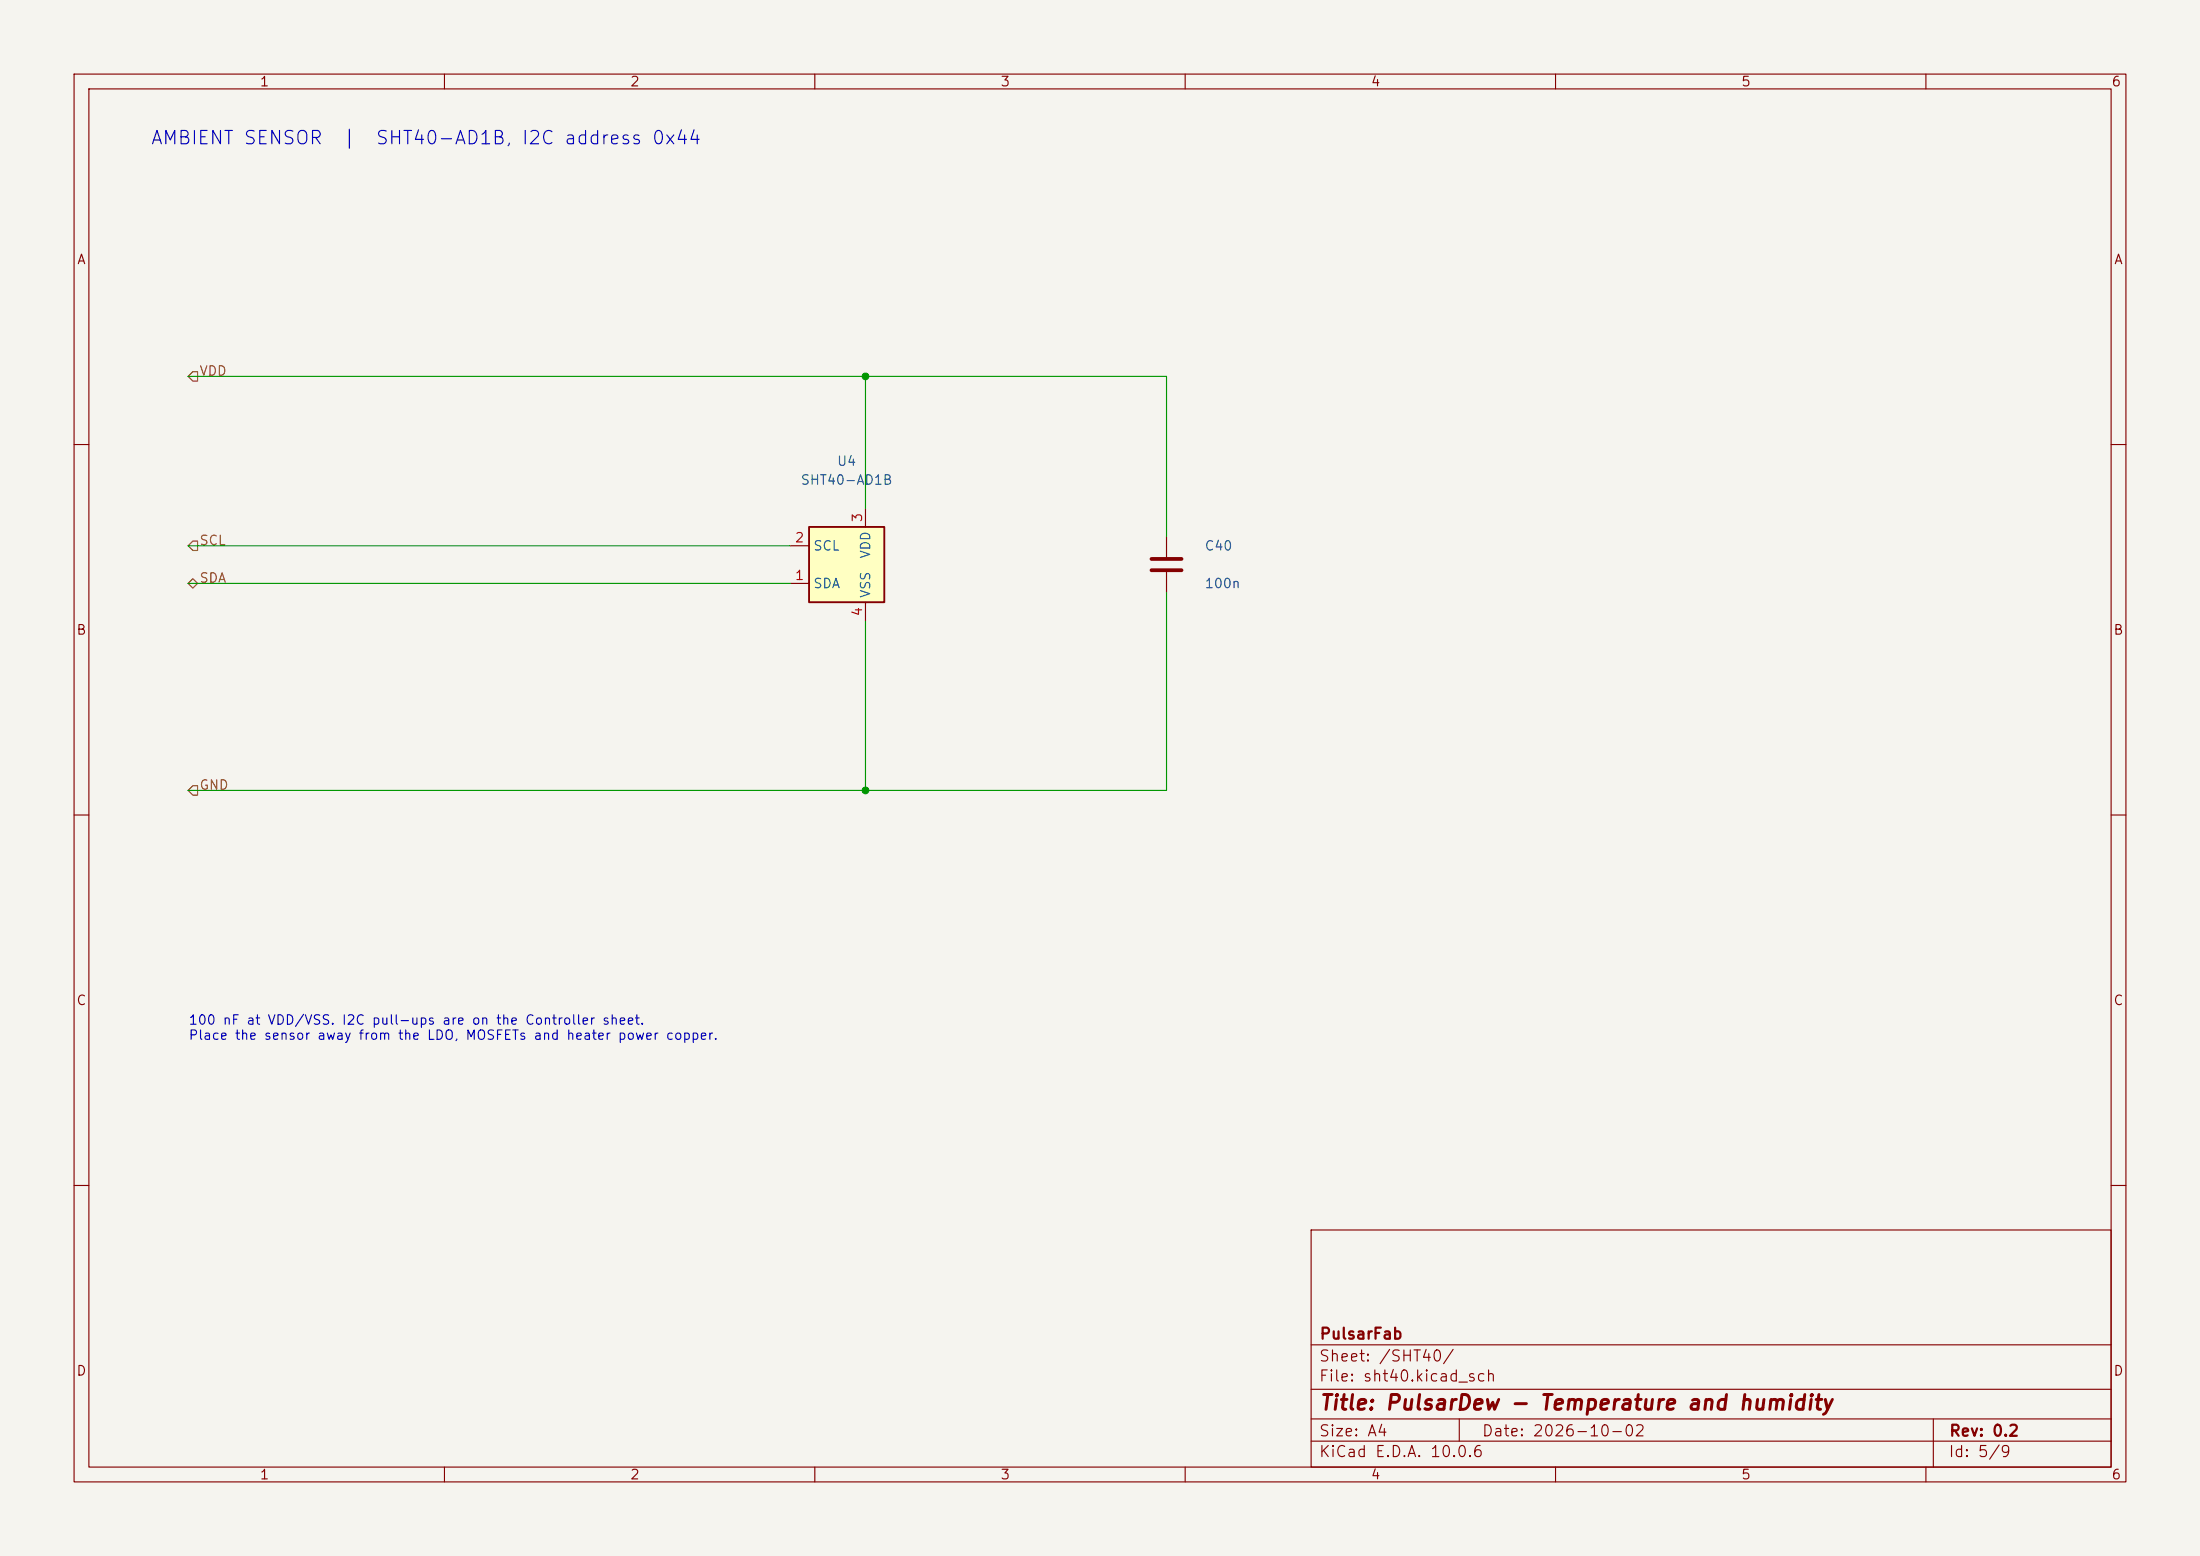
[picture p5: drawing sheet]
(kicad_sch (version 20260306) (generator "eeschema") (generator_version "10.0") (paper "A4")
(title_block (title "PulsarDew - Temperature and humidity") (date "2026-10-02") (rev "0.2") (company "PulsarFab"))
(lib_symbols
(symbol "Sensor_Humidity:SHT4x"
 (exclude_from_sim no)
 (in_bom yes)
 (on_board yes)
 (in_pos_files yes)
 (duplicate_pin_numbers_are_jumpers no)
 (property "Reference" "U" (at 0 8.89 0) (show_name no) (do_not_autoplace no) (effects (font (size 1.27 1.27)) (justify right)))
 (property "Value" "SHT4x" (at 0 6.35 0) (show_name no) (do_not_autoplace no) (effects (font (size 1.27 1.27)) (justify right)))
 (property "Footprint" "Sensor_Humidity:Sensirion_DFN-4_1.5x1.5mm_P0.8mm_SHT4x_NoCentralPad" (at 3.81 -6.35 0) (show_name no) (do_not_autoplace no) (hide yes) (effects (font (size 1.27 1.27)) (justify left)))
 (property "Datasheet" "https://sensirion.com/media/documents/33FD6951/624C4357/Datasheet_SHT4x.pdf" (at 3.81 -8.89 0) (show_name no) (do_not_autoplace no) (hide yes) (effects (font (size 1.27 1.27)) (justify left)))
 (property "Description" "Digital Humidity and Temperature Sensor, ±1%RH, ±0.1°C, I2C, 1.08-3.6V, 16bit, DFN-4" (at 0 0 0) (show_name no) (do_not_autoplace no) (hide yes) (effects (font (size 1.27 1.27))))
 (symbol "SHT4x_1_1"
  (rectangle (start -5.08 5.08) (end 5.08 -5.08) (stroke (width 0.254) (type default)) (fill (type background)))
  (pin bidirectional line (at -7.62 -2.54 0) (length 2.54) (name "SDA" (effects (font (size 1.27 1.27)))) (number "1" (effects (font (size 1.27 1.27)))))
  (pin input line (at -7.62 2.54 0) (length 2.54) (name "SCL" (effects (font (size 1.27 1.27)))) (number "2" (effects (font (size 1.27 1.27)))))
  (pin power_in line (at 2.54 7.62 270) (length 2.54) (name "VDD" (effects (font (size 1.27 1.27)))) (number "3" (effects (font (size 1.27 1.27)))))
  (pin power_in line (at 2.54 -7.62 90) (length 2.54) (name "VSS" (effects (font (size 1.27 1.27)))) (number "4" (effects (font (size 1.27 1.27))))))
 (embedded_fonts no))
(symbol "Device:C"
 (pin_numbers (hide yes))
 (pin_names
  (offset 0.254))
 (exclude_from_sim no)
 (in_bom yes)
 (on_board yes)
 (in_pos_files yes)
 (duplicate_pin_numbers_are_jumpers no)
 (property "Reference" "C" (at 0.635 2.54 0) (show_name no) (do_not_autoplace no) (effects (font (size 1.27 1.27)) (justify left)))
 (property "Value" "C" (at 0.635 -2.54 0) (show_name no) (do_not_autoplace no) (effects (font (size 1.27 1.27)) (justify left)))
 (property "Footprint" "" (at 0.9652 -3.81 0) (show_name no) (do_not_autoplace no) (hide yes) (effects (font (size 1.27 1.27))))
 (property "Datasheet" "" (at 0 0 0) (show_name no) (do_not_autoplace no) (hide yes) (effects (font (size 1.27 1.27))))
 (property "Description" "Unpolarized capacitor" (at 0 0 0) (show_name no) (do_not_autoplace no) (hide yes) (effects (font (size 1.27 1.27))))
 (symbol "C_0_1"
  (polyline (pts (xy -2.032 0.762) (xy 2.032 0.762)) (stroke (width 0.508) (type default)) (fill (type none)))
  (polyline (pts (xy -2.032 -0.762) (xy 2.032 -0.762)) (stroke (width 0.508) (type default)) (fill (type none))))
 (symbol "C_1_1"
  (pin passive line (at 0 3.81 270) (length 2.794) (name "" (effects (font (size 1.27 1.27)))) (number "1" (effects (font (size 1.27 1.27)))))
  (pin passive line (at 0 -3.81 90) (length 2.794) (name "" (effects (font (size 1.27 1.27)))) (number "2" (effects (font (size 1.27 1.27))))))
 (embedded_fonts no)))
(text "AMBIENT SENSOR  |  SHT40-AD1B, I2C address 0x44" (at 20.3200 17.7800 0) (effects (font (size 1.8 1.8)) (justify left top)))
(symbol
 (lib_id "Sensor_Humidity:SHT4x")
 (at 114.3 76.2 0.0)
 (unit 1)
 (in_bom yes)
 (on_board yes)
 (dnp no)
 (property "Reference" "U4" (at 114.3 62.23 0.0) (effects (font (size 1.27 1.27))))
 (property "Value" "SHT40-AD1B" (at 114.3 64.77 0.0) (effects (font (size 1.27 1.27))))
 (property "Footprint" "Sensor_Humidity:Sensirion_DFN-4_1.5x1.5mm_P0.8mm_SHT4x_NoCentralPad" (at 114.3 76.2 0.0) (effects (font (size 1.27 1.27)) (hide yes)))
 (property "Datasheet" "https://sensirion.com/media/documents/33FD6951/624C4357/Datasheet_SHT4x.pdf" (at 114.3 76.2 0.0) (effects (font (size 1.27 1.27)) (hide yes)))
 (property "Description" "" (at 114.3 76.2 0.0) (effects (font (size 1.27 1.27)) (hide yes)))
 (property "LCSC" "C2909890" (at 114.3 76.2 0.0) (effects (font (size 1.27 1.27)) (hide yes)))
 (property "MPN" "SHT40-AD1B-R2" (at 114.3 76.2 0.0) (effects (font (size 1.27 1.27)) (hide yes)))
 (pin "1")
 (pin "2")
 (pin "3")
 (pin "4"))
(symbol
 (lib_id "Device:C")
 (at 157.48 76.2 0.0)
 (unit 1)
 (in_bom yes)
 (on_board yes)
 (dnp no)
 (property "Reference" "C40" (at 162.56 73.66 0.0) (effects (font (size 1.27 1.27)) (justify left)))
 (property "Value" "100n" (at 162.56 78.74 0.0) (effects (font (size 1.27 1.27)) (justify left)))
 (property "Footprint" "Capacitor_SMD:C_0402_1005Metric" (at 157.48 76.2 0.0) (effects (font (size 1.27 1.27)) (hide yes)))
 (property "Datasheet" "" (at 157.48 76.2 0.0) (effects (font (size 1.27 1.27)) (hide yes)))
 (property "Description" "" (at 157.48 76.2 0.0) (effects (font (size 1.27 1.27)) (hide yes)))
 (property "LCSC" "" (at 157.48 76.2 0.0) (effects (font (size 1.27 1.27)) (hide yes)))
 (property "MPN" "" (at 157.48 76.2 0.0) (effects (font (size 1.27 1.27)) (hide yes)))
 (pin "1")
 (pin "2"))
(hierarchical_label "SDA" (shape bidirectional) (at 25.4000 78.7400 0) (effects (font (size 1.27 1.27)) (justify left bottom)))
(hierarchical_label "SCL" (shape input) (at 25.4000 73.6600 0) (effects (font (size 1.27 1.27)) (justify left bottom)))
(hierarchical_label "VDD" (shape input) (at 25.4000 50.8000 0) (effects (font (size 1.27 1.27)) (justify left bottom)))
(hierarchical_label "GND" (shape input) (at 25.4000 106.6800 0) (effects (font (size 1.27 1.27)) (justify left bottom)))
(text "100 nF at VDD/VSS. I2C pull-ups are on the Controller sheet.\nPlace the sensor away from the LDO, MOSFETs and heater power copper." (at 25.4000 137.1600 0) (effects (font (size 1.27 1.27)) (justify left top)))
(wire (pts (xy 25.4000 50.8000) (xy 116.8400 50.8000)) (stroke (width 0) (type default)))
(wire (pts (xy 25.4000 73.6600) (xy 106.6800 73.6600)) (stroke (width 0) (type default)))
(wire (pts (xy 25.4000 78.7400) (xy 106.6800 78.7400)) (stroke (width 0) (type default)))
(wire (pts (xy 25.4000 106.6800) (xy 116.8400 106.6800)) (stroke (width 0) (type default)))
(wire (pts (xy 116.8400 50.8000) (xy 116.8400 68.5800)) (stroke (width 0) (type default)))
(wire (pts (xy 116.8400 50.8000) (xy 157.4800 50.8000)) (stroke (width 0) (type default)))
(wire (pts (xy 116.8400 83.8200) (xy 116.8400 106.6800)) (stroke (width 0) (type default)))
(wire (pts (xy 116.8400 106.6800) (xy 157.4800 106.6800)) (stroke (width 0) (type default)))
(wire (pts (xy 157.4800 50.8000) (xy 157.4800 72.3900)) (stroke (width 0) (type default)))
(wire (pts (xy 157.4800 80.0100) (xy 157.4800 106.6800)) (stroke (width 0) (type default)))
(junction (at 116.8400 50.8000) (diameter 0) (color 0 0 0 0))
(junction (at 116.8400 106.6800) (diameter 0) (color 0 0 0 0))

(embedded_fonts no))
